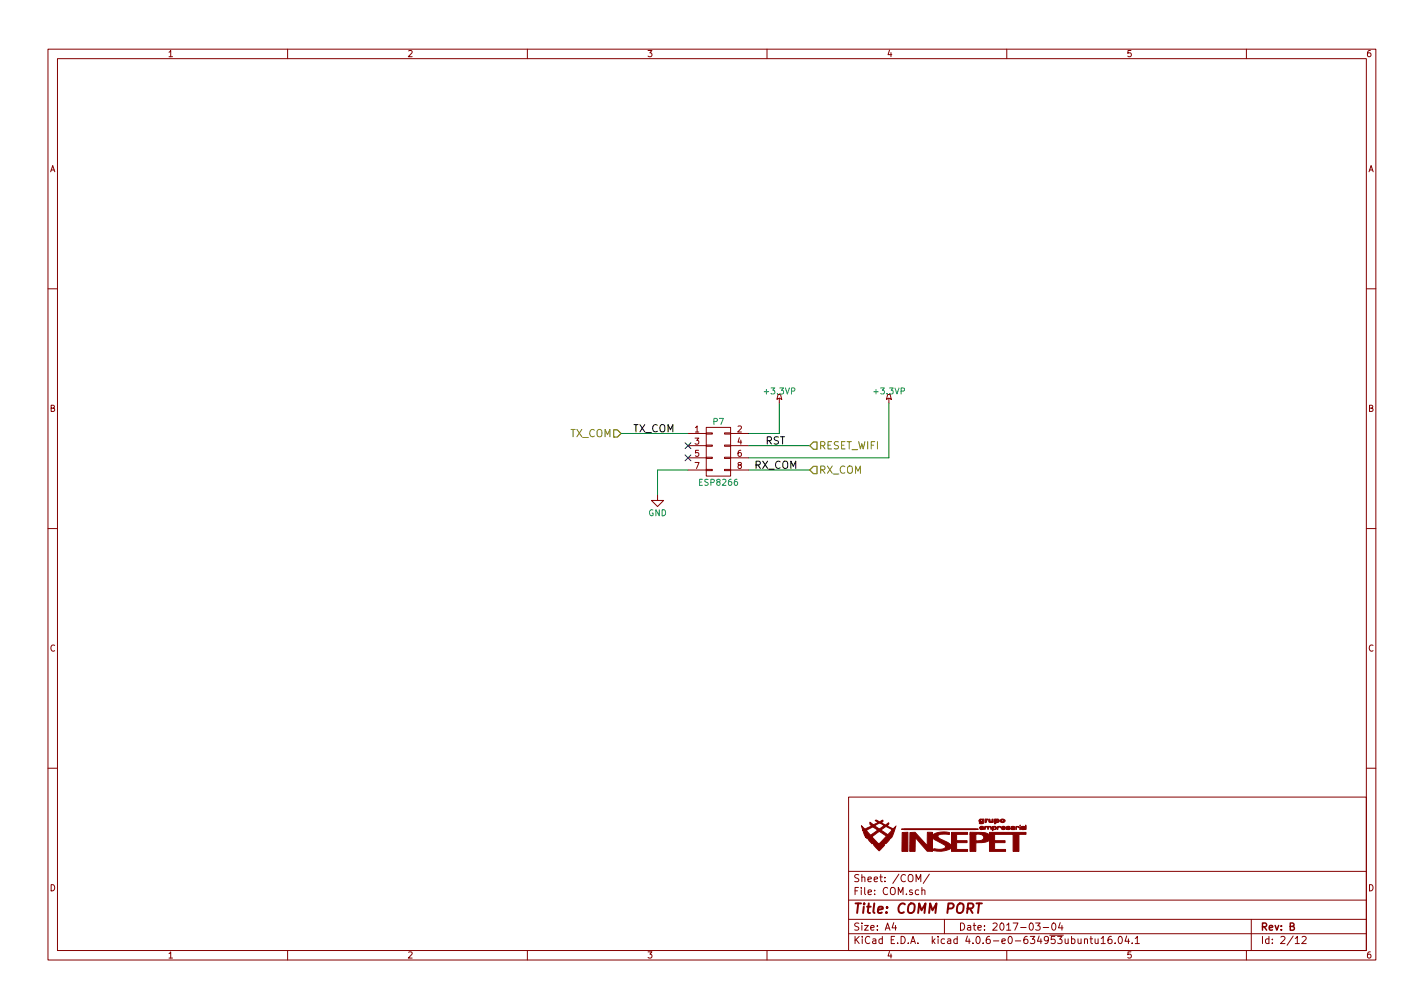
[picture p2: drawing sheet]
<svg xmlns="http://www.w3.org/2000/svg" width="297mm" height="210mm" viewBox="0 0 297 210" stroke-linecap="round" stroke-linejoin="round" font-family="sans-serif">
<g fill="none" stroke="#840000" stroke-width=".21">
<path d="M10 10.3h277v189.9h-277zM12 12.2h273v186.1h-273zM60 10.3v1.9M110 10.3v1.9M160 10.3v1.9M210 10.3v1.9M260 10.3v1.9M10 60.2h2M285 60.2h2M143.5 90.4h3.8M143.5 93h3.8M143.5 95.5h3.8"/>
<path d="M143.5 98h3.8M147.3 97.9h1.3v.3h-1.3zM147.3 95.4h1.3v.2h-1.3zM147.3 92.8h1.3v.3h-1.3zM147.3 90.3h1.3v.2h-1.3zM147.3 89.1h5.1v10.2h-5.1zM151.1 97.9h1.3v.3h-1.3zM151.1 95.4h1.3v.2h-1.3zM151.1 92.8h1.3v.3h-1.3zM151.1 90.3h1.3v.2h-1.3zM152.4 90.4h3.8M152.4 93h3.8"/>
<path d="M152.4 95.5h3.8M152.4 98h3.8M162.3 82.3h.5l.3 1-.5-.2-.5 .2zM162.6 83.1v1M185.2 82.3h.5l.2 1-.5-.2-.5 .2zM185.4 83.1v1M10 110.3h2M137.2 103.1v1.3h1.2l-1.2 1.3-1.3-1.3h1.3M285 110.3h2M10 160.2h2M177 166.3h108v32h-108zM285 160.2h2"/>
<path d="M60 198.3v1.9M110 198.3v1.9M160 198.3v1.9M177 194.8h108M177 191.8h108M177 187.8h108M177 181.8h108M186.4 192.5l-.3 1h.9M186.8 193v1M191.1 183.9v-1.5l.5 1.1 .5-1.1v1.5M192.3 185.7l.2-.1 .4 .1v.9M192.3 185.1v1.5"/>
<path d="M193.9 182.3l-1.3 2M197 191.8v3M210 198.3v1.9M216 192.5h1l-.5 .6 .4 .1v.7l-.2 .1-.7-.1M217.6 193.5h1.1M219.5 192.7l.2-.2a.8 .8 0 0 1 .6 .8 .8 .8 0 0 1-.6 .7l-.3-.5zM221.2 192.5l-.4 1h.9M221.5 193v1M226.2 196l.2-.2 .4 .1v.9M226.2 195.8v1M227.4 195.8h.5M227.6 195.3v1.3l.3 .2"/>
<path d="M228.4 195.8l.1 .9 .4 .1 .2-.1M229.1 195.8v1M229.7 195.8l.4-.5v1.5M229.7 196.8h.9M231.8 195.3l-.4 .1a1.11 1.11 0 0 0-.1 1.3l.4 .1 .2-.1 .1-.5-.3-.3-.4 .1-.2 .2M232.6 196.7v.1M233.4 195.5l.2-.2a.8 .8 0 0 1 .5 .8 .8 .8 0 0 1-.5 .7l-.4-.5zM235 195.2l-.3 1.1h.9M235.4 195.8v1M236.2 196.7v.1M236.8 195.8l.4-.5v1.5M236.8 196.8h.9"/>
<path d="M260 198.3v1.9M261 191.8v6.5M270.2 195.8l.4-.5v1.5M270.2 196.8h.8M271.6 195.5l.6-.2 .3 .5-1 1h1"/>
</g>
<path d="M203.7 188.4h1.1M204.2 188.4l-.2 2" fill="none" stroke="#840000" stroke-width=".41"/>
<path d="M128 89.7h.8l.7 .7-.7 .8h-.8zM169.7 97.3h.7v1.5h-.7l-.8-.8zM169.7 92.2h.7v1.5h-.7l-.8-.7z" fill="none" stroke="#848400" stroke-width=".25"/>
<path d="M129.5 90.4h14M143.5 98h-6.3v5.1M156.2 93h12.7M156.2 98h12.7M162.6 84.1v6.3h-6.4M185.4 84.1v11.4h-29.2" fill="none" stroke="#008400" stroke-width=".21"/>
<path d="M142.9 92.3l1.2 1.3M142.9 94.9l1.2 1.2M144.1 92.3l-1.2 1.3M144.1 94.9l-1.2 1.2" fill="none" stroke="#000084" stroke-width=".21"/>
<g fill="#840000" stroke="#840000" stroke-width=".21">
<path d="M188.2 173.7l1.2-.1v4h-1.3z"/>
<path d="M212.8 172.1v.2z"/>
<path d="M212.8 172.4v.7z"/>
<path d="M213.9 172.1l.1 .9z"/>
<path d="M211.9 172.5l.6-.1 .1 .2-.6-.1-.1 .5z"/>
<path d="M205.5 170.8l.6 .1a.5 .5 0 0 0-.4 .6l-.2 .1z"/>
<path d="M208.1 172.4a.34 .34 0 0 1 .4-.1 .34 .34 0 0 1 .2 .4l-.2-.2h-.3l-.1 .5z"/>
<path d="M188.1 172.9l16 .1-8 .1-7.5-.1z"/>
<path d="M206.3 170.9h.2l.2 .5 .2-.1 .1-.4h.2v.6h-.8l-.2-.1z"/>
<path d="M205.4 172.4h1.2l.2 .1v.5l-.1-.5h-.5l-.1 .5-.1-.5h-.4l-.2 .5z"/>
<path d="M207 172.4h.7l.1 .5-.1 .1h-.5l-.1 .3-.1-.5a.4 .4 0 0 0 .5 .1 .4 .4 0 0 0 .2-.4h-.5v.3h-.2z"/>
<path d="M208.7 171a.51 .51 0 0 1 .6-.1 .51 .51 0 0 1 .3 .5l-.5 .2-.3-.1-.2-.2 .6 .1 .1-.3-.2-.1-.2 .3h-.3z"/>
<path d="M207.5 170.8h.2a.45 .45 0 0 1 .6 .1 .45 .45 0 0 1-.1 .6l-.4 .1-.1 .2-.2 .1v-.7h.3l.2 .2 .2-.2-.1-.1-.6 .1z"/>
<path d="M210.9 172.5l.7-.1 .1 .6h-.8v-.2l.3 .1 .4-.1h-.7l.7-.2z"/>
<path d="M209 172.5a.42 .42 0 0 1 .4-.2 .42 .42 0 0 1 .3 .4l-.7 .1h.7a.4 .4 0 0 1-.4 .3 .4 .4 0 0 1-.4-.3v-.2h.7h-.7z"/>
<path d="M204.4 172.5a.4 .4 0 0 1 .5-.2 .4 .4 0 0 1 .3 .4l-.7 .1a.43 .43 0 0 0 .7 .1l-.7 .1-.1-.4h.7h-.7z"/>
<path d="M209.9 172.5a.38 .38 0 0 1 .4-.2 .38 .38 0 0 1 .3 .3h-.5a.49 .49 0 0 1 .6 .3 .54 .54 0 0 1-.8-.1l.2 .1 .5-.1-.6-.1z"/>
<path d="M213.1 172.5l.6-.1 .1 .5-.6 .1-.2-.2 .3 .1 .4-.1h-.7l.1-.1 .6-.1z"/>
<path d="M204.3 171l.7-.2a.59 .59 0 0 1 .1 .9l-.7 .1-.1-.1h.6v-.2a.48 .48 0 0 1-.7-.3l.5 .2 .3-.2-.3-.2-.2 .2h-.3z"/>
<path d="M202.3 173.6l3.1 .1 1 .4v-.5h7.6v.4h-1.5v3.6h-1.2v-3.6h-3.8v1.4h2.2v.4h-2.2v1.4h2.3v.4h-3.4v-2.3l-.8 .4-2 .1v1.8h-1.3v-3.6h1.3v1.4h.5a.75 .75 0 0 0 .9-.3 .75 .75 0 0 0-.1-.9l-.7-.2h-1.9z"/>
<path d="M189.8 173.7l1.1-.1 2.5 2.8v-2.8h1.1v.6a4.2 4.2 0 0 1 3.5-.5v.4l-.2-.1a2.92 2.92 0 0 0-2.1 .3 1.4 1.4 0 0 0 1.2 1l.9 .5 .7 .5v-2.7h3.3v.4h-2.3v1.4h2.2v.4h-2.2v1.4h2.3v.4h-3.3v-.8a4 4 0 0 1-3.8 .5l.2-.3a2.44 2.44 0 0 0 2.3-.3l-.1-.4-2.6-1.5v2.8h-1.1l-2.5-2.9v2.9h-1.1z"/>
<path d="M179.7 172.2l.7 .7 1.4-.7h.6l1 .7 1-.7-.9-.5-1.1 .5h-.6l-.3-.3v-.4l.7 .5 1-.5-.6-.3 .1-.1 .7 .3 .7-.3 .1 .2-.4 .3 .9 .5 .6-.5 .1 .3-.3 .4 1.2 .6 .5-.5-.1 .6a3.1 3.1 0 0 1-1.1 2l-.8 1-.2-.2-.1 .5-1.2 1.1-1.1-1.1v-.5l-.3 .2-.8-1-.6-.5h1.4l1.4 1.5 1.6-1.6-1.5-1-1.5 1.1h-1.4l-.5-1.3h.7l.9 1 1.4-1.1h.8l1.4 1 .9-1-1.3-.7-1 .7h-.8l-.2-.2a.89 .89 0 0 0-1.5 0l-.6 .3h-.7z"/>
</g>
<text font-size="2.8" fill="#840000" x="178" y="190.5">Title: COMM PORT</text>
<g font-size="2.1" fill="#848400">
<text x="118.8" y="91.2">TX_COM</text>
<text x="170.8" y="93.7">RESET_WIFI</text>
<text x="170.8" y="98.8">RX_COM</text>
</g>
<g font-size="2.1">
<text x="132.1" y="90.2">TX_COM</text>
<text x="159.6" y="92.7">RST</text>
<text x="157.3" y="97.8">RX_COM</text>
</g>
<g font-size="2.1" fill="#840000">
<text x="178" y="184">Sheet: /COM/</text>
<text x="178" y="186.7">File: COM.sch</text>
<text x="178" y="196.9">KiCad E.D.A. kicad 4.0.6-e0-634953ubuntu16.04.1</text>
<text x="178" y="194.1">Size: A4</text>
<text x="200" y="194.1">Date: 2017-03-04</text>
<text x="263" y="194.1">Rev: B</text>
<text x="263" y="196.9">Id: 2/12</text>
</g>
<g font-size="1.8" fill="#840000">
<text x="35" y="11.9">1</text>
<text x="85" y="11.9">2</text>
<text x="135" y="11.9">3</text>
<text x="185" y="11.9">4</text>
<text x="235" y="11.9">5</text>
<text x="285" y="11.9">6</text>
<text x="10.4" y="35.9">A</text>
<text x="285.4" y="35.9">A</text>
<text x="10.4" y="85.9">B</text>
<text x="285.4" y="85.9">B</text>
<text x="144.9" y="90.2">1</text>
<text x="144.9" y="92.7">3</text>
<text x="144.9" y="95.2">5</text>
<text x="153.8" y="90.2">2</text>
<text x="153.8" y="92.7">4</text>
<text x="153.8" y="95.2">6</text>
<text x="144.9" y="97.8">7</text>
<text x="153.8" y="97.8">8</text>
<text x="10.4" y="135.9">C</text>
<text x="285.4" y="135.9">C</text>
<text x="10.4" y="185.9">D</text>
<text x="285.4" y="185.9">D</text>
<text x="35" y="199.9">1</text>
<text x="85" y="199.9">2</text>
<text x="135" y="199.9">3</text>
<text x="185" y="199.9">4</text>
<text x="235" y="199.9">5</text>
<text x="285" y="199.9">6</text>
</g>
<g font-size="1.8" fill="#008484">
<text x="159.6" y="82.2">+3.3VP</text>
<text x="182.5" y="82.2">+3.3VP</text>
<text x="148.8" y="88.6">P7</text>
<text x="146.1" y="101.3">ESP8266</text>
<text x="135.2" y="107.6">GND</text>
</g>
</svg>
